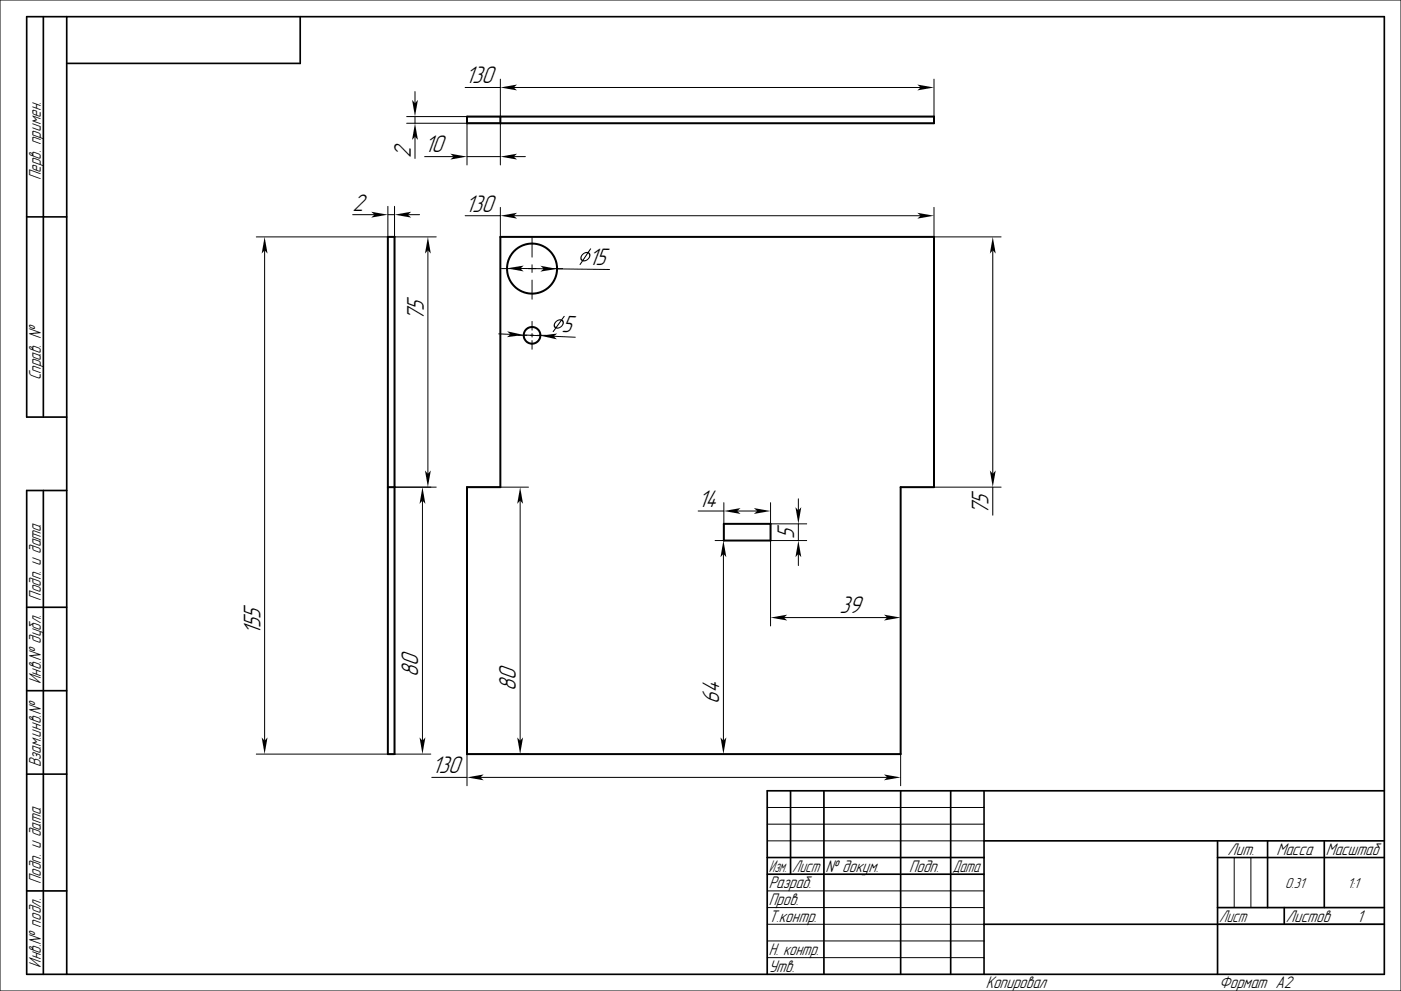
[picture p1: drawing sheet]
<svg xmlns="http://www.w3.org/2000/svg" width="420mm" height="297mm" viewBox="0 0 420 297" stroke-linecap="round" stroke-linejoin="round" font-family="sans-serif">
<g fill="none" stroke="#000" stroke-width=".3">
<path d="M0 0h420v297h-420zM121.9 36.9h28.1v12.5M124.4 27.4v3.5M124.4 34.9v2M139.4 26.2h10.6M140 36.9v12.5M150 23.7v11.2h-28.1M154 26.2h122M280 23.7v11.2M124.4 40.9v6.6M127.3 46.9h8.7M140 46.9h10"/>
<path d="M154 46.9h3.5M79.3 75v147M105.7 64.3h6.6M116.3 61.8v9.2h-39.5M116.3 64.3h2M118.3 61.8v9.2h12.5M122.3 64.3h3.5M128.3 75v67M139.4 64.6h10.6M150 62.1v8.9M154 64.6h122M159.5 71.3v5.8"/>
<path d="M159.5 79.4v2.2M280 62.1v8.9h20.1M297.6 75v67M150.3 80.5h5.8M156 80.5h7M158.4 80.5h2.2M159.5 83.9v5.8M159.5 96.3v2.6M159.5 100v1M162.9 80.5h5.8M167 80.6l15.7 .2M149.5 100.1l3.5 .1"/>
<path d="M155.3 100.5h2.6M157 100.4l5 .2M159 100.5h1M159.5 102.1v2.6M161.1 100.5h2.6M166 100.8l6.5 .3M118.3 146h12.5M126.6 150v72M140 146h18.4M155.9 150v72M209.3 153.1h7.7M217 150.6v6.4"/>
<path d="M221 153.1h6M231 150.6v6.4h10.8M239.3 149.5v3.5M239.3 157v5M280 146h20.1M297.6 146v8.4M214.4 162h2.6M216.9 166v56M239.3 166v3.5M241.8 162h-10.8v25.6M235 185.1h31M76.8 226h39.5"/>
<path d="M118.3 226h10.8M129.4 233h10.6M144 233h122M158.4 226h-18.4v9.5M270 226v9.5M230 252h65M230 242h65M230 247h65M370 257v15M375 257v15M230 277h65M230 267h65"/>
<path d="M230 272h65M365 277h50M230 282h65M230 287h65"/>
</g>
<g fill="none" stroke="#000" stroke-width=".5">
<path d="M13 5v120M20 5v287M90 5v14h-70M8 65h12M20 125h-12v-120h407v287h-407v-145h12M13 147v145M8 182h12M8 207h12M8 232h12M237 237v25M247 237v55M270 237v55"/>
<path d="M285 237v55M295 237v55M415 237h-185v55M230 257h65M295 252h120M365 257h50M365 252v40M380 252v20M397 252v20M8 267h12M230 262h65M295 277h120"/>
<path d="M365 272h50M385 272v5"/>
</g>
<g fill="none" stroke="#000" stroke-width=".6">
<path d="M140 34.9h140v2h-140zM150 34.9v2M116.3 71h2v155h-2zM150 71h130v75h-10v80h-130v-80h10zM116.3 146h2M217 157h14v5h-14z"/>
<circle cx="159.5" cy="80.5" r="7.5"/>
<circle cx="159.5" cy="100.5" r="2.5"/>
</g>
<g fill="#000">
<path d="M123.5 29.9l.9 1 .9-1-.9 5z" fill-rule="evenodd"/>
<path d="M150 26.2l5-.9-1 .9 1 .9z" fill-rule="evenodd"/>
<path d="M275 25.3l5 .9-5 .9 1-.9z" fill-rule="evenodd"/>
<path d="M124.4 36.9l.9 5-.9-1-.9 1z" fill-rule="evenodd"/>
<path d="M135 46.1l5 .8-5 .9 1-.9z" fill-rule="evenodd"/>
<path d="M150 46.9l5-.8-1 .8 1 .9z" fill-rule="evenodd"/>
<path d="M79.3 71l.9 5-.9-1-.9 1z" fill-rule="evenodd"/>
<path d="M111.3 63.5l5 .8-5 .9 1-.9z" fill-rule="evenodd"/>
<path d="M118.3 64.3l5-.8-1 .8 1 .9z" fill-rule="evenodd"/>
<path d="M128.3 71l.9 5-.9-1-.9 1z" fill-rule="evenodd"/>
<path d="M150 64.6l5-.8-1 .8 1 .9z" fill-rule="evenodd"/>
<path d="M152 80.4l5-.8-1 .9 1 .8z" fill-rule="evenodd"/>
<path d="M174.6 76.1l.8-.5 .8-.1 .7-1h.3l-.7 1.1 .5 .8-.3 1-1 .8-1 .1-.9 1.1 .6-1.2-.3-.3-.1-.6zM176.3 76l-1.3 2 .7-.2 .7-.6 .2-.7zM174.8 76.3l-.5 .9 .4 .7 1.3-2h-.6z" fill-rule="evenodd"/>
<path d="M275 63.8l5 .8-5 .9 1-.9z" fill-rule="evenodd"/>
<path d="M297.6 71l.9 5-.9-1-.9 1z" fill-rule="evenodd"/>
<path d="M162 79.7l5 .9-5 .8 1-.9z" fill-rule="evenodd"/>
<path d="M162 100.6l5-.6-1 .8 1 .9z" fill-rule="evenodd"/>
<path d="M166.5 96.4l.9-.6 .9-.1 .7-1h.3l-.7 1.1 .4 .8-.3 1-1 .8-1 .1-.9 1 .6-1.2-.4-.8zM168.3 96.2l-1.4 1.9 .8-.1 .7-.6 .3-.7zM166.8 96.5l-.5 .9 .3 .6 1.4-1.9h-.6z" fill-rule="evenodd"/>
<path d="M152 99.3l5 1.1-5 .6 1-.8z" fill-rule="evenodd"/>
<path d="M127.4 141l.9 1 .9-1-.9 5z" fill-rule="evenodd"/>
<path d="M126.6 146l.9 5-.9-1-.8 1z" fill-rule="evenodd"/>
<path d="M155.9 146l.9 5-.9-1-.8 1z" fill-rule="evenodd"/>
<path d="M217 153.1l5-.8-1 .8 1 .9z" fill-rule="evenodd"/>
<path d="M226 152.3l5 .8-5 .9 1-.9z" fill-rule="evenodd"/>
<path d="M238.5 152l.8 1 .9-1-.9 5z" fill-rule="evenodd"/>
<path d="M296.7 141l.9 1 .9-1-.9 5z" fill-rule="evenodd"/>
<path d="M216.9 162l.8 5-.8-1-.9 1z" fill-rule="evenodd"/>
<path d="M239.3 162l.9 5-.9-1-.8 1z" fill-rule="evenodd"/>
<path d="M231 185.1l5-.9-1 .9 1 .9z" fill-rule="evenodd"/>
<path d="M265 184.2l5 .9-5 .9 1-.9z" fill-rule="evenodd"/>
<path d="M78.4 221l.9 1 .9-1-.9 5z" fill-rule="evenodd"/>
<path d="M125.8 221l.8 1 .9-1-.9 5z" fill-rule="evenodd"/>
<path d="M140 233l5-.9-1 .9 1 .9z" fill-rule="evenodd"/>
<path d="M155.1 221l.8 1 .9-1-.9 5z" fill-rule="evenodd"/>
<path d="M216 221l.9 1 .8-1-.8 5z" fill-rule="evenodd"/>
<path d="M265 232.1l5 .9-5 .9 1-.9z" fill-rule="evenodd"/>
</g>
<g font-size="6.7">
<text x="139.4" y="25">130</text>
<text x="123.2" y="47.5" transform="rotate(-90 123.2 47.5)">2</text>
<text x="127.3" y="45.7">10</text>
<text x="105.7" y="63.1">2</text>
<text x="139.4" y="63.4">130</text>
<text x="176.4" y="79.4" transform="rotate(1 176.4 79.4)">15</text>
<text x="127" y="96.3" transform="rotate(-90 127 96.3)">75</text>
<text x="168.3" y="99.6" transform="rotate(3 168.3 99.6)">5</text>
<text x="209.3" y="151.9">14</text>
<text x="296.4" y="154.4" transform="rotate(-90 296.4 154.4)">75</text>
<text x="238.1" y="161.6" transform="rotate(-90 238.1 161.6)">5</text>
<text x="251.7" y="183.8">39</text>
<text x="78.1" y="190.4" transform="rotate(-90 78.1 190.4)">155</text>
<text x="125.4" y="202.8" transform="rotate(-90 125.4 202.8)">80</text>
<text x="154.7" y="207" transform="rotate(-90 154.7 207)">80</text>
<text x="215.6" y="210.9" transform="rotate(-90 215.6 210.9)">64</text>
<text x="129.4" y="231.7">130</text>
</g>
<g font-size="4.7">
<text x="12.2" y="54" transform="rotate(-90 12.2 54)">Перв. примен.</text>
<text x="12.2" y="114" transform="rotate(-90 12.2 114)">Справ. №</text>
<text x="12.2" y="180" transform="rotate(-90 12.2 180)">Подп. и дата</text>
<text x="12.2" y="205" transform="rotate(-90 12.2 205)">Инв.№ дубл.</text>
<text x="12.2" y="230" transform="rotate(-90 12.2 230)">Взам.инв.№</text>
<text x="368" y="256.2">Лит.</text>
<text x="382.7" y="256.2">Масса</text>
<text x="397.5" y="256.2">Масштаб</text>
<text x="230.5" y="261.3">Изм.</text>
<text x="237.5" y="261.3">Лист</text>
<text x="247.5" y="261.3">№ докум.</text>
<text x="272.5" y="261.3">Подп.</text>
<text x="285.5" y="261.3">Дата</text>
<text x="12.2" y="265" transform="rotate(-90 12.2 265)">Подп. и дата</text>
<text x="230.5" y="266.3">Разраб.</text>
<text x="230.5" y="271.3">Пров.</text>
<text x="230.5" y="276.3">Т.контр.</text>
<text x="365.5" y="276.2">Лист</text>
<text x="385.5" y="276.2">Листов</text>
<text x="406.8" y="276.3">1</text>
<text x="230.5" y="286.3">Н. контр.</text>
<text x="12.2" y="290" transform="rotate(-90 12.2 290)">Инв.№ подл.</text>
<text x="230.5" y="291.3">Утв.</text>
<text x="295.5" y="296.3">Копировал</text>
<text x="365.5" y="296.3">Формат A2</text>
</g>
<g font-size="4">
<text x="385.3" y="266">0.31</text>
<text x="404" y="266">1:1</text>
</g>
</svg>
